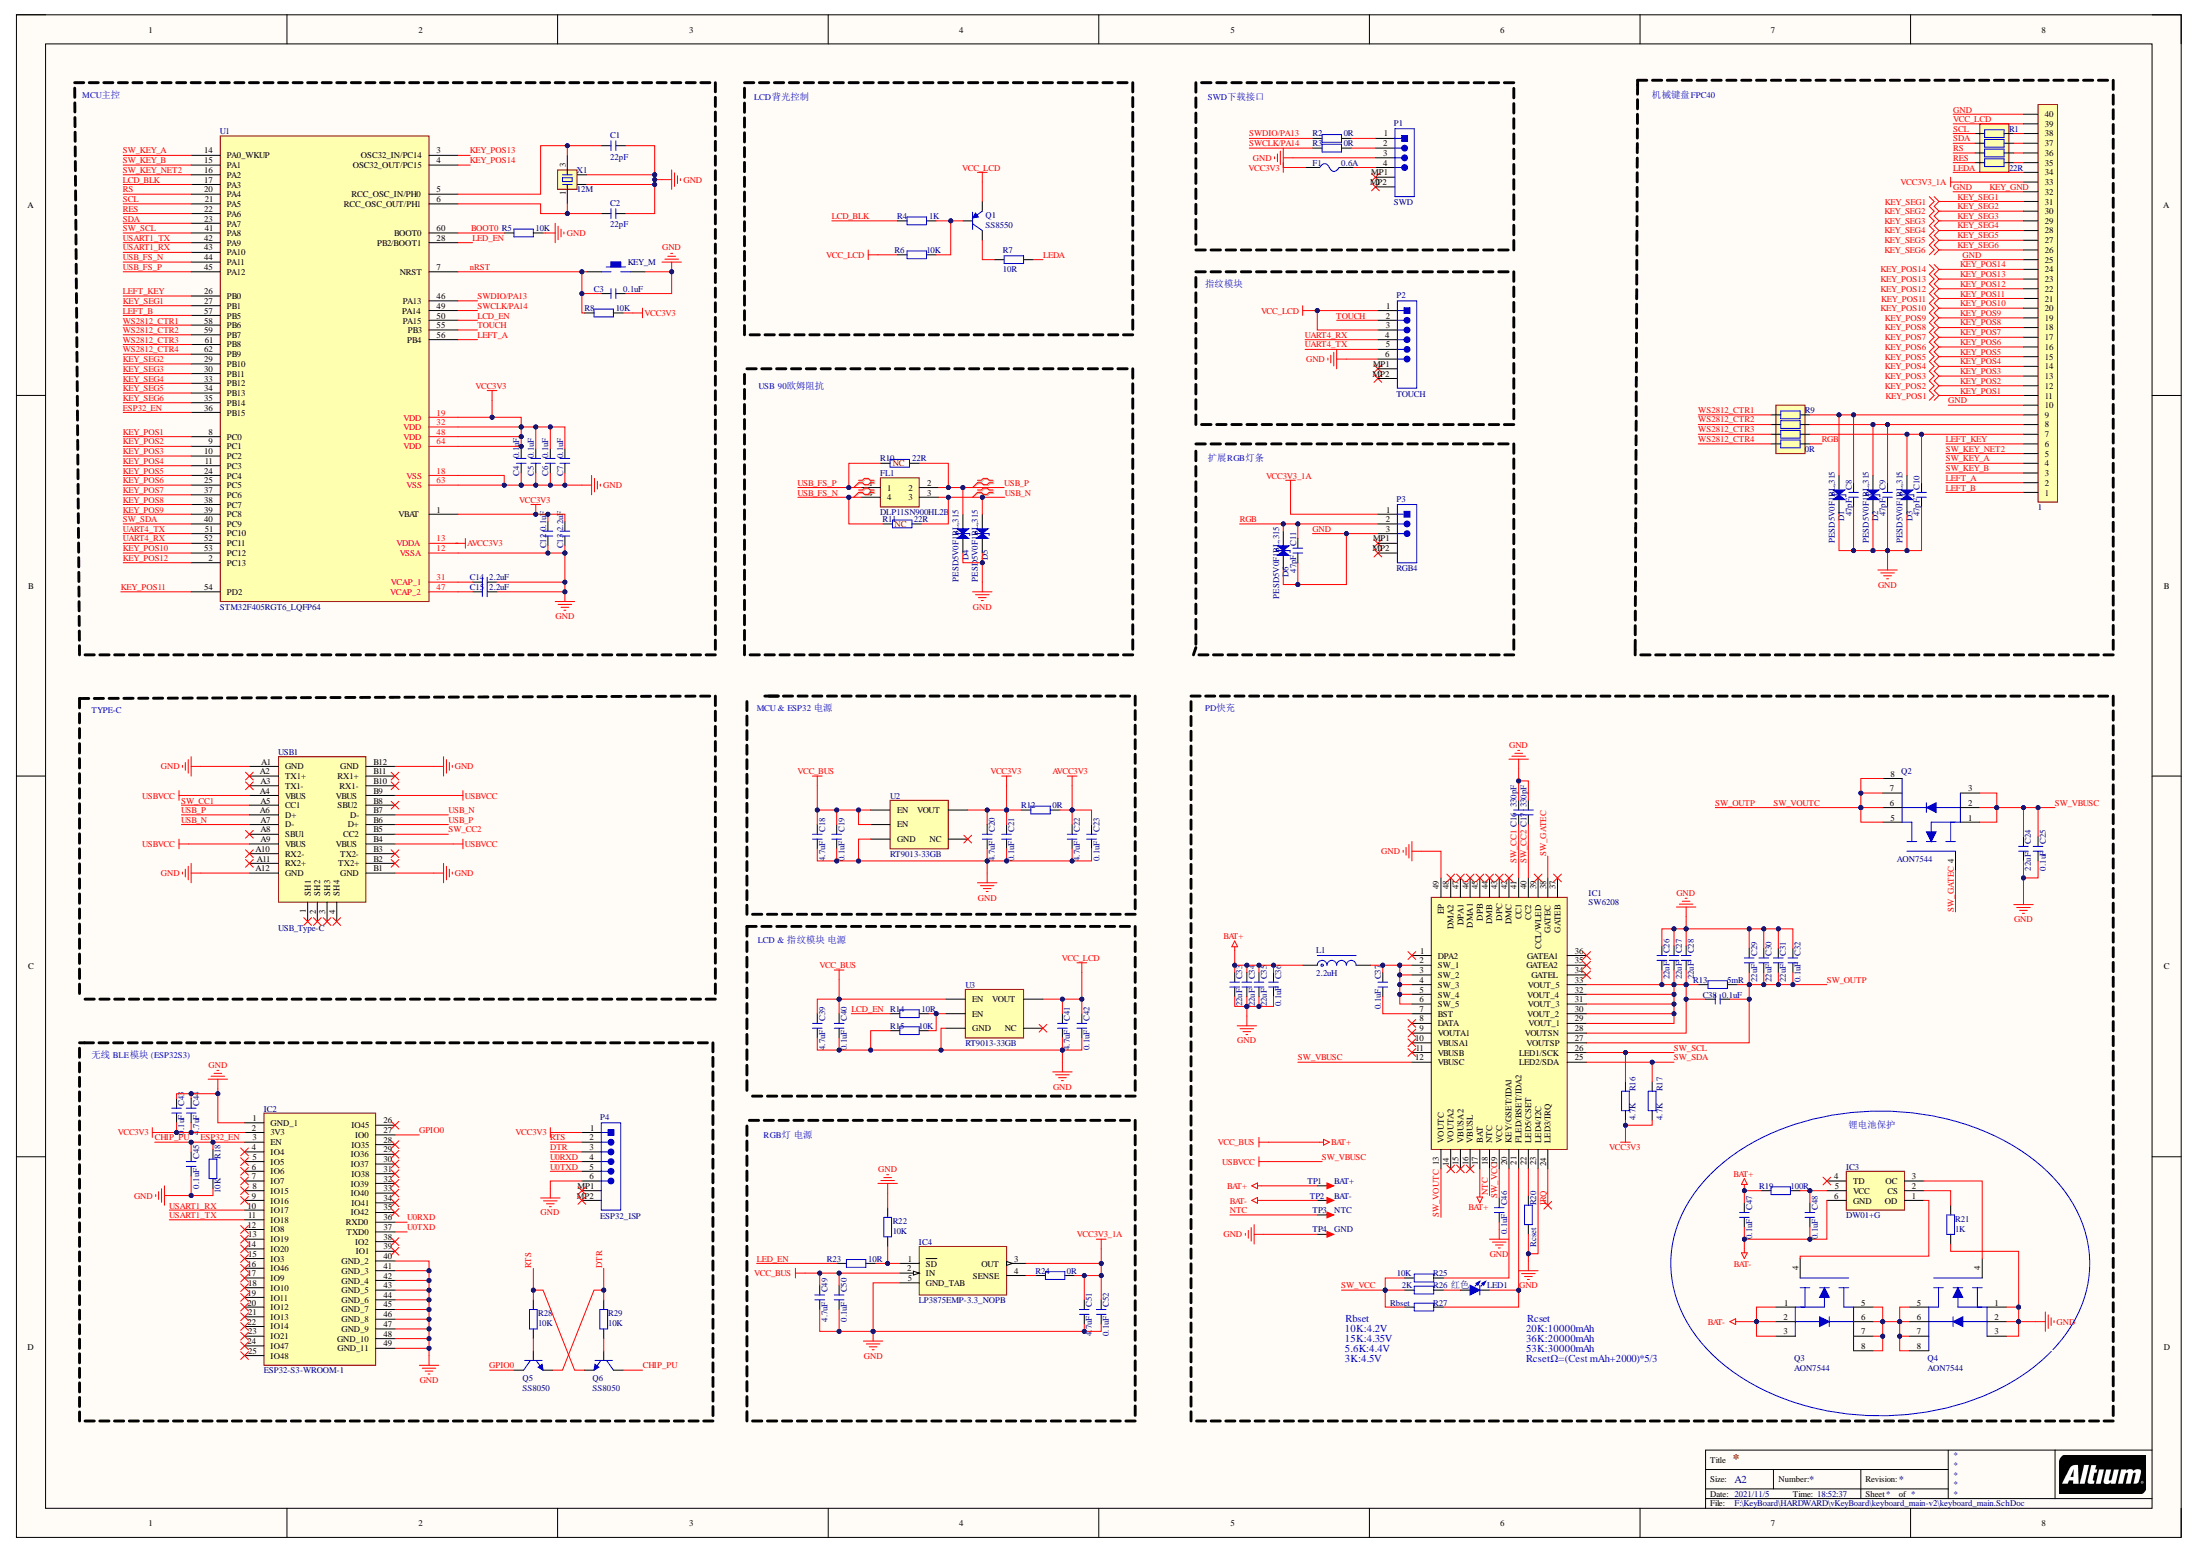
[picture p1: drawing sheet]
# Altium project keyboard_main.PrjPcb
1 sheet, 116 parts. Net scope: global (net labels, ports and power ports of the same name join across sheets).
Board files: keyboard_main.PcbDoc, dxf.PcbDoc

## Sheet keyboard_main.SchDoc
size A2

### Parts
1  FPC1.0-40P  [FPC0.5 2H-WS-40P]  (value not drawn)
C1  22pF  [C 0402_L]
C2  22pF  [C 0402_L]
C3  0.1uF  [C 0402_L]
C4  0.1uF  [C 0402_L]
C5  0.1uF  [C 0402_L]
C6  0.1uF  [C 0402_L]
C7  0.1uF  [C 0402_L]
C8  47pF  [C 0402_L]
C9  47pF  [C 0402_L]
C10  47pF  [C 0402_L]
C11  47pF  [C 0402_L]
C12  0.1uF  [C 0402_L]
C13  2.2uF  [C 0402_L]
C14  2.2uF  [C 0402_L]
C15  2.2uF  [C 0402_L]
C16  330pF  [C 0402_L]
C17  330pF  [C 0402_L]
C18  4.7uF  [C 0402_L]
C19  0.1uF  [C 0402_L]
C20  4.7uF  [C 0402_L]
C21  0.1uF  [C 0402_L]
C22  4.7uF  [C 0402_L]
C23  0.1uF  [C 0402_L]
C24  22uF  [C 0805_L]
C25  0.1uF  [C 0805_L]
C26  22uF  [C 0805_L]
C27  22uF  [C 0805_L]
C28  22uF  [C 0805_L]
C29  22uF  [C 0805_L]
C30  22uF  [C 0805_L]
C31  22uF  [C 0805_L]
C32  0.1uF  [C 0805_L]
C33  22uF  [C 0805_L]
C34  22uF  [C 0805_L]
C35  22uF  [C 0805_L]
C36  0.1uF  [C 0805_L]
C37  0.1uF  [C 0805_L]
C38  0.1uF  [C 0805_L]
C39  4.7uF  [C 0402_L]
C40  0.1uF  [C 0402_L]
C41  4.7uF  [C 0402_L]
C42  0.1uF  [C 0402_L]
C43  0.1uF  [C 0402_L]
C44  4.7uF  [C 0402_L]
C45  0.1uF  [C 0402_L]
C46  0.1uF  [C 0402_L]
C47  0.1uF  [C 0805_L]
C48  0.1uF  [C 0805_L]
C49  4.7uF  [C 0402_L]
C50  0.1uF  [C 0402_L]
C51  4.7uF  [C 0402_L]
C52  0.1uF  [C 0402_L]
D1  PESD5V0F1BL,315  [SOD-882_L1.0-W0.6-BI]
D2  PESD5V0F1BL,315  [SOD-882_L1.0-W0.6-BI]
D3  PESD5V0F1BL,315  [SOD-882_L1.0-W0.6-BI]
D4  PESD5V0F1BL,315  [SOD-882_L1.0-W0.6-BI]
D5  PESD5V0F1BL,315  [SOD-882_L1.0-W0.6-BI]
D6  PESD5V0F1BL,315  [SOD-882_L1.0-W0.6-BI]
F1  0.6A  [FU 0402]
FL1  DLP11SN900HL2B  [DLP11SA350HL2B]
IC1  SW6208  [QFN40P600X600X80-49N]
IC2  ESP32-S3-WROOM-1  [ESP32S3WROOM1]
IC3  DW01+G  [SOT95P280X145-6N]
IC4  LP3875EMP-3.3_NOPB  [SOT150P700X180-5N]
L1  2.2uH  [CD42]
LED1  红色  [LED 0805G]
P1  SWD  [JST-SM04B-SRSS-TB_V]
P2  TOUCH  [JST-SM06B-SRSS-TB_V]
P3  RGB4  [JST-SM03B-SRSS-TB_V]
P4  ESP32_ISP  [JST-SM06B-SRSS-TB_V]
Q1  SS8550  [SOT23-3N]
Q2  AON7544  [DFN-8_L3.0-W3.0-P0.65-BL]
Q3  AON7544  [DFN-8_L3.0-W3.0-P0.65-BL]
Q4  AON7544  [DFN-8_L3.0-W3.0-P0.65-BL]
Q5  SS8050  [SOT23-3N]
Q6  SS8050  [SOT23-3N]
R1  22R  [RCA-8P4R-0402]
R2  0R  [R 0402_L]
R3  0R  [R 0402_L]
R4  1K  [R 0402_L]
R5  10K  [R 0402_L]
R6  10K  [R 0402_L]
R7  10R  [R 0402_L]
R8  10K  [R 0402_L]
R9  0R  [RCA-8P4R-0402]
R10  22R  [R 0402_L]
R11  22R  [R 0402_L]
R12  0R  [R 0402_L]
R13  5mR  [R 1206_L]
R14  10R  [R 0402_L]
R15  10K  [R 0402_L]
R16  4.7K  [R 0402_L]
R17  4.7K  [R 0402_L]
R18  10K  [R 0402_L]
R19  100R  [R 0402_L]
R20  Rcset  [R 0402_L]
R21  1K  [R 0402_L]
R22  10K  [R 0402_L]
R23  10R  [R 0402_L]
R24  0R  [R 0402_L]
R25  10K  [R 0402_L]
R26  2K  [R 0402_L]
R27  Rbset  [R 0402_L]
R28  10K  [R 0402_L]
R29  10K  [R 0402_L]
RST1  KEY_M  [SMD-3.2*4.2]
TP1  BAT+  [TEST 1.6]
TP2  BAT-  [TEST 1.6]
TP3  NTC  [TEST 1.6]
TP4  GND  [TEST 1.6]
U1  STM32F405RGT6_LQFP64  [LQFP-64_10X10X05P]
U2  RT9013-33GB  [SOT23-5M]
U3  RT9013-33GB  [SOT23-5M]
USB1  USB_Type-C  [Type-C-TOP]
X1  12M  [OSC 3225-4P]

### Blocks framed on the sheet
MCU主控: C1-C7 C12-C15 R5 R8 RST1 U1 X1
LCD背光控制: Q1 R4 R6 R7
SWD下载接口: F1 P1 R2 R3
指纹模块: P2
TYPE-C: USB1
LCD & 指纹模块 电源: C39-C42 R14 R15 U3
无线 BLE模块 (ESP32S3): C43-C45 IC2 P4 Q5 Q6 R18 R28 R29
RGB灯 电源: C49-C52 IC4 R22-R24

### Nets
AVCC3V3: C22.1 C23.1 R12.2 U1.13(VDDA)
BAT+: C18.1 C19.1 C33.2 C34.2 C35.2 C36.2 C39.1 C40.1 C47.1 C49.1 C50.1 IC1.17(BAT) IC4.2(IN) L1.1 R19.2 TP1.1 U2.1(EN) U2.3(EN) U3.1(EN)  [also labelled VCC_BUS]
BAT-: C47.2 C48.2 IC3.6(GND) Q3.1 Q3.2 Q3.3 TP2.1
GND: 1.10 1.25 1.32 1.40 C1.2 C2.2 C3.2 C4.1 C5.1 C6.1 C7.1 C8.1 C9.1 C10.1 C11.1 C12.1 C13.1 C14.1 C15.1 C16.2 C17.2 C18.2 C19.2 C20.2 C21.2 C22.2 C23.2 C24.1 C25.1 C26.2 C27.2 C28.2 C29.2 C30.2 C31.2 C32.2 C33.1 C34.1 C35.1 C36.1 C39.2 C40.2 C41.2 C42.2 C43.1 C44.1 C45.2 C46.1 C49.2 C50.2 C51.2 C52.2 D1.2(K) D2.2(K) D3.2(K) D4.2(K) D5.2(K) D6.2(K) IC1.23(LED4/I2C) IC1.49(EP) IC2.1(GND_1) IC2.40(GND_2) IC2.41(GND_3) IC2.42(GND_4) IC2.43(GND_5) IC2.44(GND_6) IC2.45(GND_7) IC2.46(GND_8) IC2.47(GND_9) IC2.48(GND_10) IC2.49(GND_11) IC4.5(GND_TAB) P1.3 P2.6 P3.3 P4.6 Q4.1 Q4.2 Q4.3 R5.2 R15.2 R18.2 R20.2 R21.2 R22.1 RST1.2 TP4.1 U1.12(VSSA) U1.18(VSS) U1.63(VSS) U2.2(GND) U3.2(GND) USB1.A1(GND) USB1.A12(GND) USB1.B1(GND) USB1.B12(GND) X1.2 X1.4  [also labelled KEY_GND]
SW_VBUSC: C24.2 C25.2 IC1.12(VBUSC) Q2.1 Q2.2 Q2.3 USB1.A4(VBUS) USB1.A9(VBUS) USB1.B4(VBUS) USB1.B9(VBUS)  [also labelled USBVCC]
VCC3V3: C4.2 C5.2 C6.2 C7.2 C12.2 C13.2 C20.1 C21.1 C43.2 C44.2 F1.1 IC2.2(3V3) P4.1 R8.2 R12.1 R16.1 R17.1 U1.1(VBAT) U1.19(VDD) U1.32(VDD) U1.48(VDD) U1.64(VDD) U2.5(VOUT)
VCC3V3_1A: 1.33 C51.1 C52.1 IC4.3(OUT) P3.1 R24.2
VCC_LCD: 1.39 C41.1 C42.1 P2.1 P2.3 Q1.2(E) R6.2 U3.5(VOUT)
BOOT0: R5.1 U1.60(BOOT0)
CHIP_PU: C45.1 IC2.3(EN) Q6.3(C) R18.1 U1.36(PB15)  [also labelled ESP32_EN]
DTR: P4.3 Q5.2(E) R29.1
GPIO0: IC2.27(IO0) Q5.3(C)
IRQ: IC1.24(LED3/IRQ)
KEY_POS1: 1.11 U1.8(PC0) ; off-sheet KEY_POS1
KEY_POS2: 1.12 U1.9(PC1) ; off-sheet KEY_POS2
KEY_POS3: 1.13 U1.10(PC2) ; off-sheet KEY_POS3
KEY_POS4: 1.14 U1.11(PC3) ; off-sheet KEY_POS4
KEY_POS5: 1.15 U1.24(PC4) ; off-sheet KEY_POS5
KEY_POS6: 1.16 U1.25(PC5) ; off-sheet KEY_POS6
KEY_POS7: 1.17 U1.37(PC6) ; off-sheet KEY_POS7
KEY_POS8: 1.18 U1.38(PC7) ; off-sheet KEY_POS8
KEY_POS9: 1.19 U1.39(PC8) ; off-sheet KEY_POS9
KEY_POS10: 1.20 U1.53(PC12) ; off-sheet KEY_POS10
KEY_POS11: 1.21 U1.54(PD2) ; off-sheet KEY_POS11
KEY_POS12: 1.22 U1.2(PC13) ; off-sheet KEY_POS12
KEY_POS13: 1.23 U1.3(OSC32_IN/PC14) ; off-sheet KEY_POS13
KEY_POS14: 1.24 U1.4(OSC32_OUT/PC15) ; off-sheet KEY_POS14
KEY_SEG1: 1.31 U1.27(PB1) ; off-sheet KEY_SEG1
KEY_SEG2: 1.30 U1.29(PB10) ; off-sheet KEY_SEG2
KEY_SEG3: 1.29 U1.30(PB11) ; off-sheet KEY_SEG3
KEY_SEG4: 1.28 U1.33(PB12) ; off-sheet KEY_SEG4
KEY_SEG5: 1.27 U1.34(PB13) ; off-sheet KEY_SEG5
KEY_SEG6: 1.26 U1.35(PB14) ; off-sheet KEY_SEG6
LCD_BLK: R4.1 U1.17(PA3)
LCD_EN: R14.1 U1.50(PA15)
LED_EN: R23.1 U1.28(PB2/BOOT1)
LEDA: 1.34 R7.1
LEFT_A: 1.2 U1.56(PB4)
LEFT_B: 1.1 U1.57(PB5)
LEFT_KEY: 1.6 U1.26(PB0)
nRST: C3.1 R8.1 RST1.1 U1.7(NRST)
NTC: IC1.18(NTC) TP3.1
RES: R1.4 U1.22(PA6)
RGB: C11.2 D6.1(A) P3.2 R9.5
RS: R1.3 U1.20(PA4)
RTS: P4.2 Q6.2(E) R28.1
SCL: R1.1 U1.21(PA5)
SDA: R1.2 U1.23(PA7)
SW_CC1: C16.1 IC1.41(CC1) USB1.A5(CC1)
SW_CC2: C17.1 IC1.40(CC2) USB1.B5(CC2)
SW_GATEC: IC1.38(GATEC) Q2.4
SW_KEY_A: 1.4 U1.14(PA0_WKUP)
SW_KEY_B: 1.3 U1.15(PA1)
SW_KEY_NET2: 1.5 U1.16(PA2)
SW_OUTP: C29.1 C30.1 C31.1 C32.1 C38.2 IC1.13(VOUTC) IC1.27(VOUTSP) Q2.5 Q2.6 Q2.7 Q2.8 R13.2  [also labelled SW_VOUTC]
SW_SCL: IC1.26(LED1/SCK) R16.2 U1.41(PA8)
SW_SDA: IC1.25(LED2/SDA) R17.2 U1.40(PC9)
SW_VCC: C46.2 IC1.19(VCC) R25.1 R26.1 R27.1
SWCLK/PA14: R3.1 U1.49(PA14)
SWDIO/PA13: R2.1 U1.46(PA13)
TOUCH: P2.2 U1.55(PB3)
U0RXD: IC2.36(RXD0) P4.4
U0TXD: IC2.37(TXD0) P4.5
UART4_RX: P2.4 U1.52(PC11)
UART4_TX: P2.5 U1.51(PC10)
USART1_RX: IC2.10(IO17) U1.43(PA10)
USART1_TX: IC2.11(IO18) U1.42(PA9)
USB_FS_N: FL1.4 R11.1 U1.44(PA11)
USB_FS_P: FL1.1 R10.1 U1.45(PA12)
USB_N: D5.1(A) FL1.3 R11.2 USB1.A7(D-) USB1.B7(D-)
USB_P: D4.1(A) FL1.2 R10.2 USB1.A6(D+) USB1.B6(D+)
WS2812_CTR1: R9.1 U1.58(PB6)
WS2812_CTR2: R9.2 U1.59(PB7)
WS2812_CTR3: R9.3 U1.61(PB8)
WS2812_CTR4: R9.4 U1.62(PB9)
Net1_7: 1.7 C10.2 D3.1(A) R9.6
Net1_8: 1.8 C9.2 D2.1(A) R9.7
Net1_9: 1.9 C8.2 D1.1(A) R9.8
Net1_35: 1.35 R1.5
Net1_36: 1.36 R1.6
Net1_37: 1.37 R1.7
Net1_38: 1.38 R1.8
NetC1_1: C1.1 U1.5(RCC_OSC_IN/PH0) X1.3
NetC2_1: C2.1 U1.6(RCC_OSC_OUT/PH1) X1.1
NetC14_2: C14.2 U1.31(VCAP_1)
NetC15_2: C15.2 U1.47(VCAP_2)
NetC26_1: C26.1 C27.1 C28.1 C38.1 IC1.28(VOUTSN) IC1.29(VOUT_1) IC1.30(VOUT_2) IC1.31(VOUT_3) IC1.32(VOUT_4) IC1.33(VOUT_5) R13.1
NetC37_1: C37.1 IC1.7(BST)
NetC37_2: C37.2 IC1.2(SW_1) IC1.3(SW_2) IC1.4(SW_3) IC1.5(SW_4) IC1.6(SW_5) L1.2
NetC48_1: C48.1 IC3.5(VCC) R19.1
NetF1_2: F1.2 P1.4
NetIC1_20: IC1.20(KEY/GSET/IDA1) R25.2
NetIC1_21: IC1.21(FLED/BSET/IDA2) LED1.2(K) R27.2
NetIC1_22: IC1.22(LED5/CSET) R20.1
NetIC3_1: IC3.1(OD) Q3.4
NetIC3_2: IC3.2(CS) R21.1
NetIC3_3: IC3.3(OC) Q4.4
NetIC4_1: IC4.1(~{SD}) R22.2 R23.2
NetIC4_4: IC4.4(SENSE) R24.1
NetLED1_1: LED1.1(A) R26.2
NetP1_1: P1.1 R2.2
NetP1_2: P1.2 R3.2
NetQ1_1: Q1.1(B) R4.2 R6.1
NetQ1_3: Q1.3(C) R7.2
NetQ3_5: Q3.5 Q3.6 Q3.7 Q3.8 Q4.5 Q4.6 Q4.7 Q4.8
NetQ5_1: Q5.1(B) R28.2
NetQ6_1: Q6.1(B) R29.2
NetR14_2: R14.2 R15.1 U3.3(EN)

Not connected (* = marked no-connect by the designer): IC1 1(DPA2)* 8(DATA)* 9(VOUTA1)* 10(VBUSA1)* 11(VBUSB)* 14(VOUTA2)* 15(VBUSA2)* 16(VBUSL)* 34(GATEL)* 35(GATEA2)* 36(GATEA1)* 37(GATEB)* 39(CCL/WLED)* 42(DMC)* 43(DPC)* 44(DMB)* 45(DPB)* 46(DMA1)* 47(DPA1)* 48(DMA2)*; IC2 4(IO4)* 5(IO5)* 6(IO6)* 7(IO7)* 8(IO15)* 9(IO16)* 12(IO8)* 13(IO19)* 14(IO20)* 15(IO3)* 16(IO46)* 17(IO9)* 18(IO10)* 19(IO11)* 20(IO12)* 21(IO13)* 22(IO14)* 23(IO21)* 24(IO47)* 25(IO48)* 26(IO45)* 28(IO35)* 29(IO36)* 30(IO37)* 31(IO38)* 32(IO39)* 33(IO40)* 34(IO41)* 35(IO42)* 38(IO2)* 39(IO1)*; IC3 4(TD)*; P1 MP1* MP2*; P2 MP1* MP2*; P3 MP1* MP2*; P4 MP1* MP2*; U2 4(NC)*; U3 4(NC)*; USB1 1(SH1)* 2(SH2)* 3(SH3)* 4(SH4)* A2(TX1+)* A3(TX1-)* A8(SBU1)* A10(RX2-)* A11(RX2+)* B2(TX2+)* B3(TX2-)* B8(SBU2)* B10(RX1-)* B11(RX1+)*

### Layout directives
differential pair: USB_FS_N, USB_FS_P, USB_N, USB_P

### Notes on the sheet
- 机械键盘FPC40
- USB 90欧姆阻抗
- (near R10) NC
- 扩展RGB灯条
- (near R11) NC
- MCU & ESP32 电源
- PD快充
- 锂电池保护
- 10K:4.2V
- 15K:4.35V
- 5.6K:4.4V
- 3K:4.5V
- Rbset
- 20K:10000mAh
- 36K:20000mAh
- 53K:30000mAh
- RcsetΩ=(Cest mAh+2000)*5/3
- Rcset
